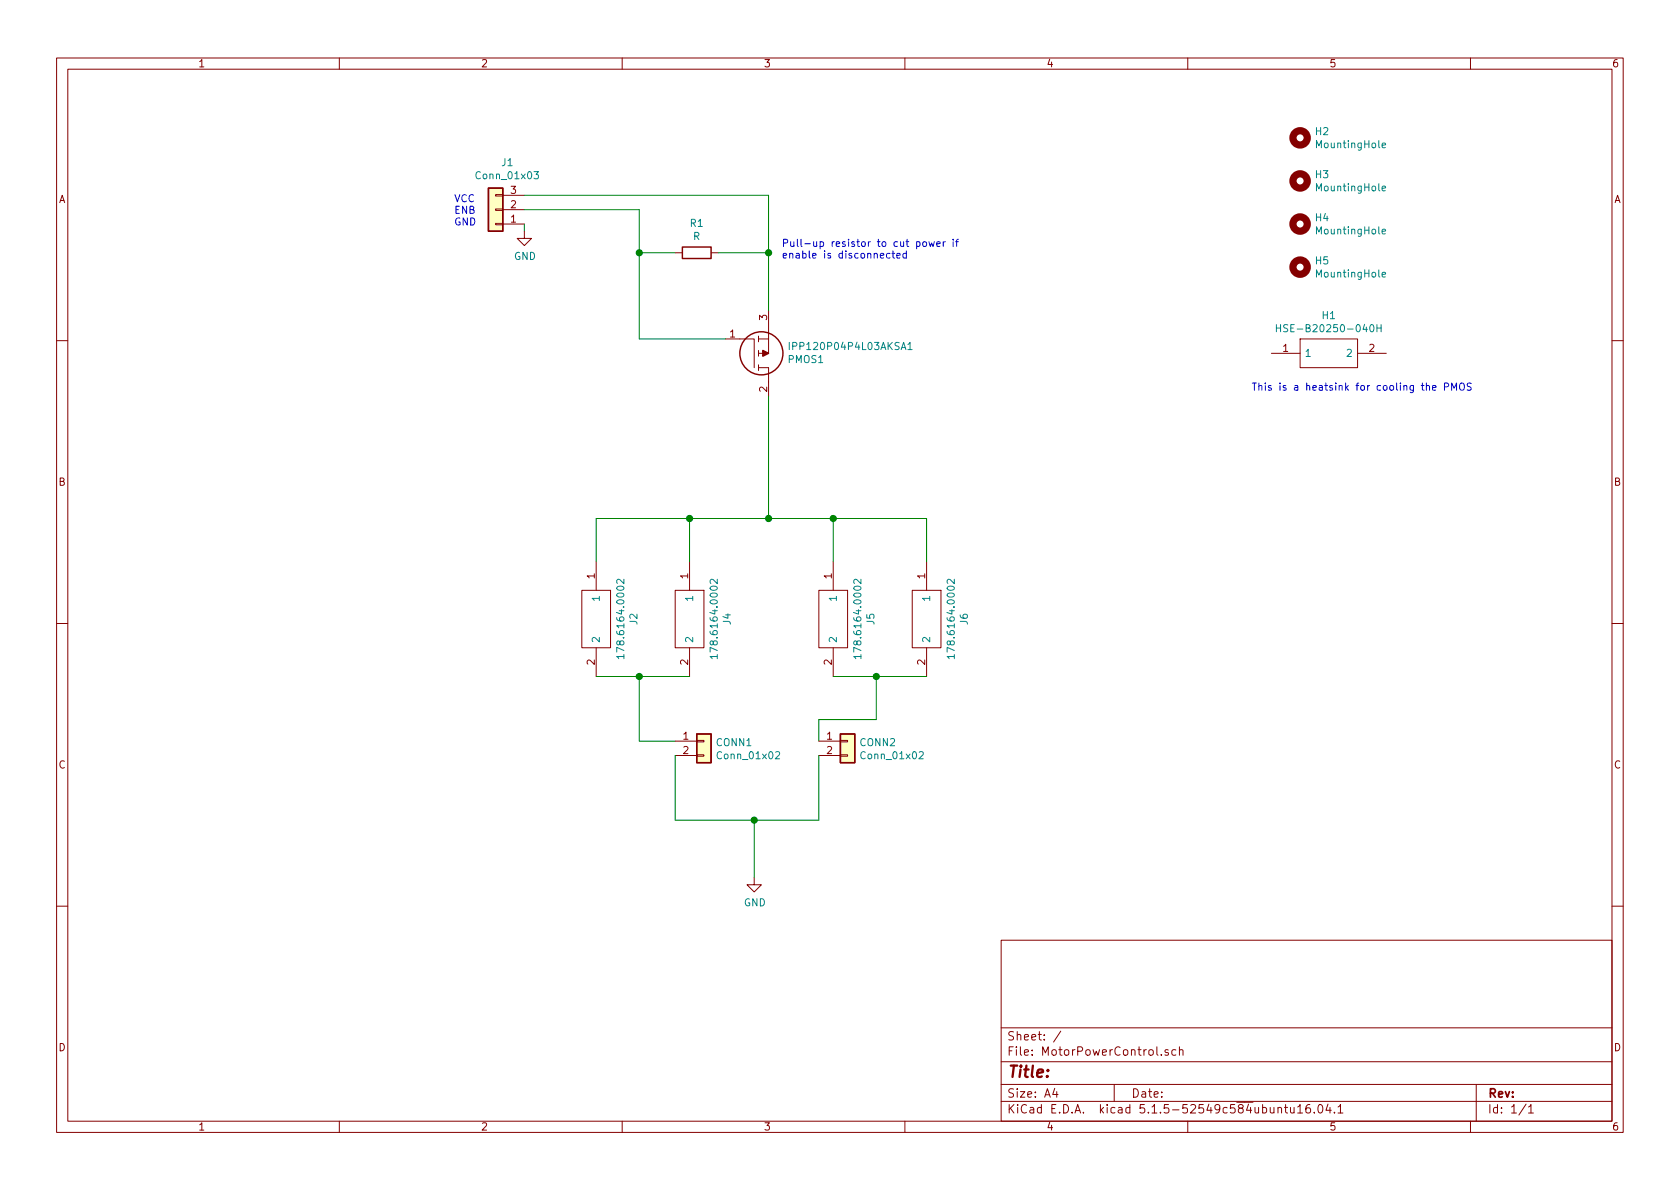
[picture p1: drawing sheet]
EESchema Schematic File Version 4
EELAYER 30 0
EELAYER END
$Descr A4 11693 8268
encoding utf-8
Sheet 1 1
Title ""
Date ""
Rev ""
Comp ""
Comment1 ""
Comment2 ""
Comment3 ""
Comment4 ""
$EndDescr
$Comp
L MotorPowerControl-rescue:IPP120P04P4L03AKSA1-LibraryLoader PMOS1
U 1 1
P 5050 2350
AR Path="/5D9583CA" Ref="PMOS1"  Part="1" 
AR Path="/5D9C920E/5D9583CA" Ref="PMOS?"  Part="1" 
AR Path="/5D9D6498/5D9583CA" Ref="PMOS?"  Part="1" 
F 0 "PMOS1" H 5480 2496 50  0000 L CNN
F 1 "IPP120P04P4L03AKSA1" H 5480 2405 50  0000 L CNN
F 2 "LibraryLoader:TO254P440X1000X2110-3P" H 5500 2300 50  0001 L CNN
F 3 "https://componentsearchengine.com/Datasheets/1/IPP120P04P4L03AKSA1.pdf" H 5500 2200 50  0001 L CNN
F 4 "MOSFET P-Ch 40V 120A OptiMOS-P2 TO-220" H 5500 2100 50  0001 L CNN "Description"
F 5 "4.4" H 5500 2000 50  0001 L CNN "Height"
F 6 "726-IPP120P04P4L03AK" H 5500 1900 50  0001 L CNN "Mouser Part Number"
F 7 "https://www.mouser.com/Search/Refine.aspx?Keyword=726-IPP120P04P4L03AK" H 5500 1800 50  0001 L CNN "Mouser Price/Stock"
F 8 "Infineon" H 5500 1700 50  0001 L CNN "Manufacturer_Name"
F 9 "IPP120P04P4L03AKSA1" H 5500 1600 50  0001 L CNN "Manufacturer_Part_Number"
	1    5050 2350
	1    0    0    1   
$EndComp
$Comp
L MotorPowerControl-rescue:178.6164.0002-LibraryLoader J6
U 1 1
P 6450 3900
AR Path="/5D9583D7" Ref="J6"  Part="1" 
AR Path="/5D9C920E/5D9583D7" Ref="J?"  Part="1" 
AR Path="/5D9D6498/5D9583D7" Ref="J?"  Part="1" 
F 0 "J6" H 6850 4165 50  0000 C CNN
F 1 "178.6164.0002" H 6850 4074 50  0000 C CNN
F 2 "LibraryLoader:178.6164.0002_1" H 7100 4000 50  0001 L CNN
F 3 "https://componentsearchengine.com/Datasheets/1/178.6164.0002.pdf" H 7100 3900 50  0001 L CNN
F 4 "Fuse Holder 80V/FLR PCB ATO FUSEHOLDER" H 7100 3800 50  0001 L CNN "Description"
F 5 "" H 7100 3700 50  0001 L CNN "Height"
F 6 "576-178.6164.0002" H 7100 3600 50  0001 L CNN "Mouser Part Number"
F 7 "https://www.mouser.com/Search/Refine.aspx?Keyword=576-178.6164.0002" H 7100 3500 50  0001 L CNN "Mouser Price/Stock"
F 8 "LITTELFUSE" H 7100 3400 50  0001 L CNN "Manufacturer_Name"
F 9 "178.6164.0002" H 7100 3300 50  0001 L CNN "Manufacturer_Part_Number"
	1    6450 3900
	0    1    1    0   
$EndComp
$Comp
L MotorPowerControl-rescue:178.6164.0002-LibraryLoader J5
U 1 1
P 5800 3900
AR Path="/5D9583E3" Ref="J5"  Part="1" 
AR Path="/5D9C920E/5D9583E3" Ref="J?"  Part="1" 
AR Path="/5D9D6498/5D9583E3" Ref="J?"  Part="1" 
F 0 "J5" H 6200 4165 50  0000 C CNN
F 1 "178.6164.0002" H 6200 4074 50  0000 C CNN
F 2 "LibraryLoader:178.6164.0002_1" H 6450 4000 50  0001 L CNN
F 3 "https://componentsearchengine.com/Datasheets/1/178.6164.0002.pdf" H 6450 3900 50  0001 L CNN
F 4 "Fuse Holder 80V/FLR PCB ATO FUSEHOLDER" H 6450 3800 50  0001 L CNN "Description"
F 5 "" H 6450 3700 50  0001 L CNN "Height"
F 6 "576-178.6164.0002" H 6450 3600 50  0001 L CNN "Mouser Part Number"
F 7 "https://www.mouser.com/Search/Refine.aspx?Keyword=576-178.6164.0002" H 6450 3500 50  0001 L CNN "Mouser Price/Stock"
F 8 "LITTELFUSE" H 6450 3400 50  0001 L CNN "Manufacturer_Name"
F 9 "178.6164.0002" H 6450 3300 50  0001 L CNN "Manufacturer_Part_Number"
	1    5800 3900
	0    1    1    0   
$EndComp
$Comp
L MotorPowerControl-rescue:178.6164.0002-LibraryLoader J4
U 1 1
P 4800 3900
AR Path="/5D9583EF" Ref="J4"  Part="1" 
AR Path="/5D9C920E/5D9583EF" Ref="J?"  Part="1" 
AR Path="/5D9D6498/5D9583EF" Ref="J?"  Part="1" 
F 0 "J4" H 5200 4165 50  0000 C CNN
F 1 "178.6164.0002" H 5200 4074 50  0000 C CNN
F 2 "LibraryLoader:178.6164.0002_1" H 5450 4000 50  0001 L CNN
F 3 "https://componentsearchengine.com/Datasheets/1/178.6164.0002.pdf" H 5450 3900 50  0001 L CNN
F 4 "Fuse Holder 80V/FLR PCB ATO FUSEHOLDER" H 5450 3800 50  0001 L CNN "Description"
F 5 "" H 5450 3700 50  0001 L CNN "Height"
F 6 "576-178.6164.0002" H 5450 3600 50  0001 L CNN "Mouser Part Number"
F 7 "https://www.mouser.com/Search/Refine.aspx?Keyword=576-178.6164.0002" H 5450 3500 50  0001 L CNN "Mouser Price/Stock"
F 8 "LITTELFUSE" H 5450 3400 50  0001 L CNN "Manufacturer_Name"
F 9 "178.6164.0002" H 5450 3300 50  0001 L CNN "Manufacturer_Part_Number"
	1    4800 3900
	0    1    1    0   
$EndComp
$Comp
L MotorPowerControl-rescue:178.6164.0002-LibraryLoader J2
U 1 1
P 4150 3900
AR Path="/5D9583FB" Ref="J2"  Part="1" 
AR Path="/5D9C920E/5D9583FB" Ref="J?"  Part="1" 
AR Path="/5D9D6498/5D9583FB" Ref="J?"  Part="1" 
F 0 "J2" H 4550 4165 50  0000 C CNN
F 1 "178.6164.0002" H 4550 4074 50  0000 C CNN
F 2 "LibraryLoader:178.6164.0002_1" H 4800 4000 50  0001 L CNN
F 3 "https://componentsearchengine.com/Datasheets/1/178.6164.0002.pdf" H 4800 3900 50  0001 L CNN
F 4 "Fuse Holder 80V/FLR PCB ATO FUSEHOLDER" H 4800 3800 50  0001 L CNN "Description"
F 5 "" H 4800 3700 50  0001 L CNN "Height"
F 6 "576-178.6164.0002" H 4800 3600 50  0001 L CNN "Mouser Part Number"
F 7 "https://www.mouser.com/Search/Refine.aspx?Keyword=576-178.6164.0002" H 4800 3500 50  0001 L CNN "Mouser Price/Stock"
F 8 "LITTELFUSE" H 4800 3400 50  0001 L CNN "Manufacturer_Name"
F 9 "178.6164.0002" H 4800 3300 50  0001 L CNN "Manufacturer_Part_Number"
	1    4150 3900
	0    1    1    0   
$EndComp
Wire Wire Line
	4150 3600 4150 3900
Wire Wire Line
	4800 3900 4800 3600
Connection ~ 4800 3600
Wire Wire Line
	4800 3600 4150 3600
Wire Wire Line
	5800 3900 5800 3600
Wire Wire Line
	6450 3900 6450 3600
Wire Wire Line
	6450 3600 5800 3600
Connection ~ 5800 3600
Wire Wire Line
	4150 4700 4450 4700
Wire Wire Line
	4450 5150 4450 4700
Connection ~ 4450 4700
Wire Wire Line
	4450 4700 4800 4700
$Comp
L Connector_Generic:Conn_01x02 CONN2
U 1 1
P 5900 5150
AR Path="/5D958410" Ref="CONN2"  Part="1" 
AR Path="/5D9C920E/5D958410" Ref="CONN?"  Part="1" 
AR Path="/5D9D6498/5D958410" Ref="CONN?"  Part="1" 
F 0 "CONN2" H 5980 5142 50  0000 L CNN
F 1 "Conn_01x02" H 5980 5051 50  0000 L CNN
F 2 "Connector_Wire:SolderWirePad_1x02_P7.62mm_Drill2.5mm" H 5900 5150 50  0001 C CNN
F 3 "~" H 5900 5150 50  0001 C CNN
	1    5900 5150
	1    0    0    -1  
$EndComp
Wire Wire Line
	5700 5250 5700 5700
Wire Wire Line
	5700 5150 5700 5000
$Comp
L Connector_Generic:Conn_01x02 CONN1
U 1 1
P 4900 5150
AR Path="/5D958418" Ref="CONN1"  Part="1" 
AR Path="/5D9C920E/5D958418" Ref="CONN?"  Part="1" 
AR Path="/5D9D6498/5D958418" Ref="CONN?"  Part="1" 
F 0 "CONN1" H 4980 5142 50  0000 L CNN
F 1 "Conn_01x02" H 4980 5051 50  0000 L CNN
F 2 "Connector_Wire:SolderWirePad_1x02_P7.62mm_Drill2.5mm" H 4900 5150 50  0001 C CNN
F 3 "~" H 4900 5150 50  0001 C CNN
	1    4900 5150
	1    0    0    -1  
$EndComp
Wire Wire Line
	4450 5150 4700 5150
Wire Wire Line
	5800 4700 6100 4700
Wire Wire Line
	5700 5000 6100 5000
Wire Wire Line
	6100 5000 6100 4700
Connection ~ 6100 4700
Wire Wire Line
	6100 4700 6450 4700
Wire Wire Line
	5250 6100 5250 5700
Connection ~ 5250 5700
Wire Wire Line
	5250 5700 5700 5700
Wire Wire Line
	4700 5700 4700 5250
Wire Wire Line
	4700 5700 5250 5700
$Comp
L power:GND #PWR03
U 1 1
P 5250 6100
F 0 "#PWR03" H 5250 5850 50  0001 C CNN
F 1 "GND" H 5255 5927 50  0000 C CNN
F 2 "" H 5250 6100 50  0001 C CNN
F 3 "" H 5250 6100 50  0001 C CNN
	1    5250 6100
	1    0    0    -1  
$EndComp
$Comp
L Connector_Generic:Conn_01x03 J1
U 1 1
P 3450 1450
F 0 "J1" H 3368 1125 50  0000 C CNN
F 1 "Conn_01x03" H 3368 1216 50  0000 C CNN
F 2 "Connector_Wire:SolderWirePad_1x03_P7.62mm_Drill2.5mm" H 3450 1450 50  0001 C CNN
F 3 "~" H 3450 1450 50  0001 C CNN
	1    3450 1450
	-1   0    0    1   
$EndComp
Wire Wire Line
	5350 1350 5350 1750
Wire Wire Line
	4450 1450 4450 1750
Wire Wire Line
	3650 1600 3650 1550
$Comp
L power:GND #PWR01
U 1 1
P 3650 1600
F 0 "#PWR01" H 3650 1350 50  0001 C CNN
F 1 "GND" H 3655 1427 50  0000 C CNN
F 2 "" H 3650 1600 50  0001 C CNN
F 3 "" H 3650 1600 50  0001 C CNN
	1    3650 1600
	1    0    0    -1  
$EndComp
$Comp
L MotorPowerControl-rescue:HSE-B20250-040H-LibraryLoader H1
U 1 1
P 8850 2450
F 0 "H1" H 9250 2715 50  0000 C CNN
F 1 "HSE-B20250-040H" H 9250 2624 50  0000 C CNN
F 2 "LibraryLoader:HSEB20250040H" H 9500 2550 50  0001 L CNN
F 3 "https://componentsearchengine.com/Datasheets/1/HSE-B20250-040H.pdf" H 9500 2450 50  0001 L CNN
F 4 "Heat Sinks 25x35x12.5mm w/pin extrusion TO-220" H 9500 2350 50  0001 L CNN "Description"
F 5 "25" H 9500 2250 50  0001 L CNN "Height"
F 6 "490-HSE-B20250-040H" H 9500 2150 50  0001 L CNN "Mouser Part Number"
F 7 "https://www.mouser.com/Search/Refine.aspx?Keyword=490-HSE-B20250-040H" H 9500 2050 50  0001 L CNN "Mouser Price/Stock"
F 8 "CUI" H 9500 1950 50  0001 L CNN "Manufacturer_Name"
F 9 "HSE-B20250-040H" H 9500 1850 50  0001 L CNN "Manufacturer_Part_Number"
	1    8850 2450
	1    0    0    -1  
$EndComp
$Comp
L Mechanical:MountingHole H3
U 1 1
P 9050 1250
F 0 "H3" H 9150 1296 50  0000 L CNN
F 1 "MountingHole" H 9150 1205 50  0000 L CNN
F 2 "MountingHole:MountingHole_3.2mm_M3" H 9050 1250 50  0001 C CNN
F 3 "~" H 9050 1250 50  0001 C CNN
	1    9050 1250
	1    0    0    -1  
$EndComp
$Comp
L Mechanical:MountingHole H2
U 1 1
P 9050 950
F 0 "H2" H 9150 996 50  0000 L CNN
F 1 "MountingHole" H 9150 905 50  0000 L CNN
F 2 "MountingHole:MountingHole_3.2mm_M3" H 9050 950 50  0001 C CNN
F 3 "~" H 9050 950 50  0001 C CNN
	1    9050 950 
	1    0    0    -1  
$EndComp
$Comp
L Mechanical:MountingHole H4
U 1 1
P 9050 1550
F 0 "H4" H 9150 1596 50  0000 L CNN
F 1 "MountingHole" H 9150 1505 50  0000 L CNN
F 2 "MountingHole:MountingHole_3.2mm_M3" H 9050 1550 50  0001 C CNN
F 3 "~" H 9050 1550 50  0001 C CNN
	1    9050 1550
	1    0    0    -1  
$EndComp
$Comp
L Mechanical:MountingHole H5
U 1 1
P 9050 1850
F 0 "H5" H 9150 1896 50  0000 L CNN
F 1 "MountingHole" H 9150 1805 50  0000 L CNN
F 2 "MountingHole:MountingHole_3.2mm_M3" H 9050 1850 50  0001 C CNN
F 3 "~" H 9050 1850 50  0001 C CNN
	1    9050 1850
	1    0    0    -1  
$EndComp
Wire Wire Line
	3650 1350 5350 1350
Wire Wire Line
	3650 1450 4450 1450
$Comp
L Device:R R1
U 1 1
P 4850 1750
F 0 "R1" V 4643 1750 50  0000 C CNN
F 1 "R" V 4734 1750 50  0000 C CNN
F 2 "Resistor_THT:R_Axial_DIN0204_L3.6mm_D1.6mm_P7.62mm_Horizontal" V 4780 1750 50  0001 C CNN
F 3 "~" H 4850 1750 50  0001 C CNN
	1    4850 1750
	0    1    1    0   
$EndComp
Wire Wire Line
	4700 1750 4450 1750
Connection ~ 4450 1750
Wire Wire Line
	4450 1750 4450 2350
Wire Wire Line
	5000 1750 5350 1750
Wire Wire Line
	5050 2350 4450 2350
Wire Wire Line
	4800 3600 5350 3600
Wire Wire Line
	5350 2150 5350 1750
Connection ~ 5350 1750
Wire Wire Line
	5350 2750 5350 3600
Connection ~ 5350 3600
Wire Wire Line
	5350 3600 5800 3600
Text Notes 8710 2720 0    50   ~ 0
This is a heatsink for cooling the PMOS
Text Notes 5440 1800 0    50   ~ 0
Pull-up resistor to cut power if\nenable is disconnected
Text Notes 3160 1570 0    50   ~ 0
VCC\nENB\nGND
$EndSCHEMATC
